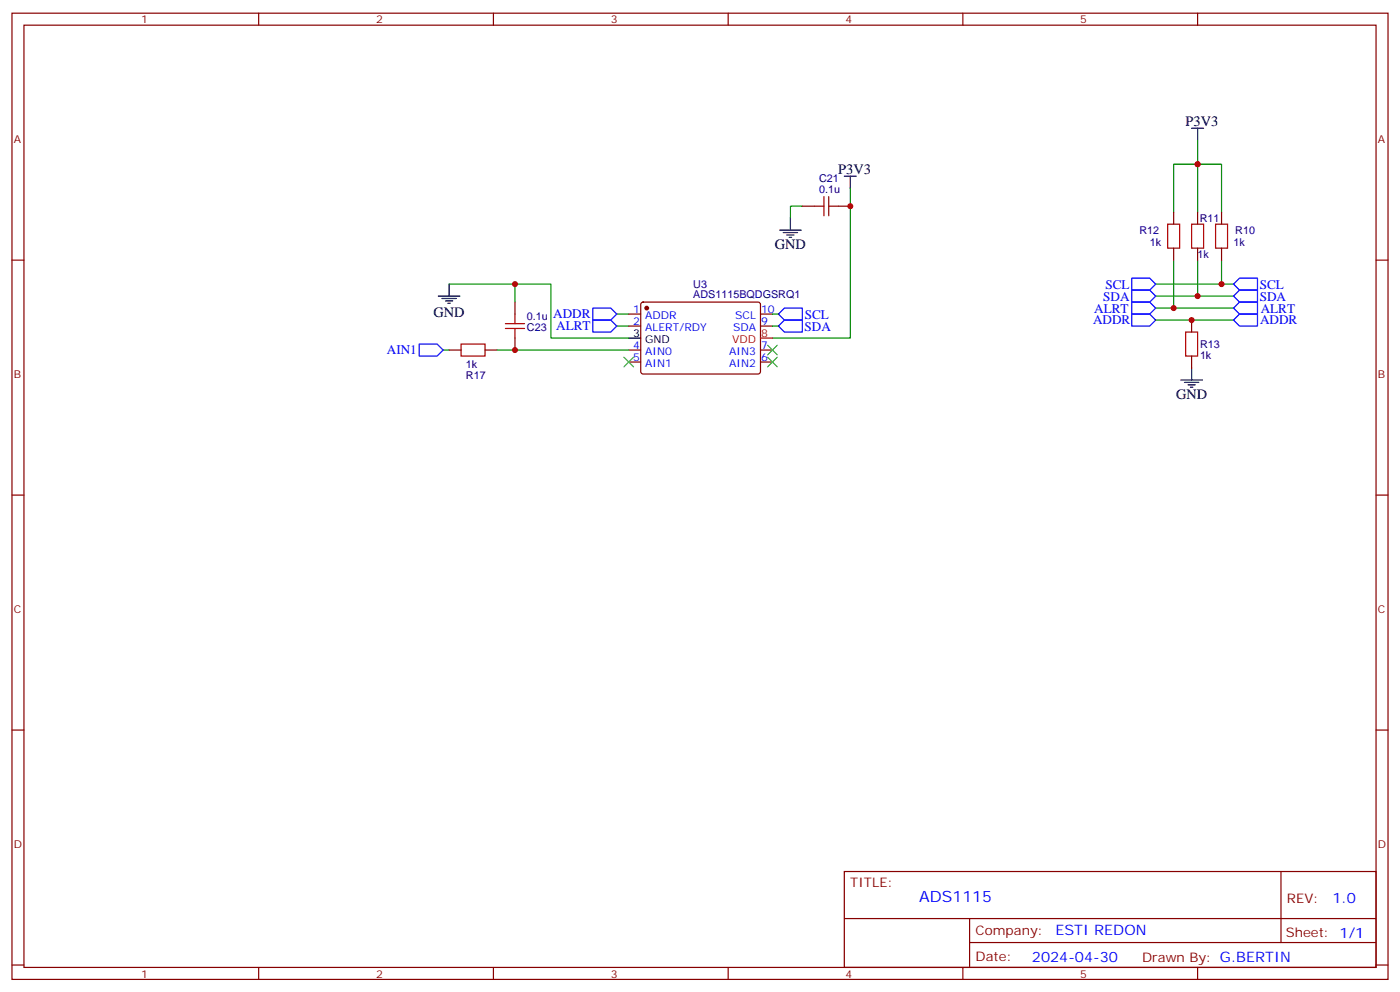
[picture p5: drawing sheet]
<svg xmlns="http://www.w3.org/2000/svg" width="412mm" height="292mm" viewBox="0 0 412 292" stroke-linecap="round" stroke-linejoin="round" font-family="sans-serif">
<g fill="none" stroke="#008700" stroke-width=".35">
<path d="M250.5 55.4v44.1h-23M352.8 41.3v21.1M236.4 60.7h-3.6v3.5M345.7 62.4v-14.1h14.1v14.1M345.7 76.6v14.1M352.8 76.6v10.5M359.8 76.6v7M132.3 83.6h19.4M151.7 88.9v-5.3h10.6v15.9h22.9M181.7 96h3.5M181.7 92.4h3.5M227.5 96h1.8"/>
<path d="M227.5 92.4h1.8M340.4 90.7h23M340.4 87.1h23M340.4 83.6h23M340.4 94.2h23M130.5 103h1.8M146.4 103h38.8"/>
</g>
<g fill="none" stroke="#000" stroke-width=".35">
<path d="M351 37.7h3.5M352.8 37.7v3.6M248.7 51.9h3.5M250.5 51.9v3.5M229.7 67.7h6.3M230.7 68.4h4.2M231.8 69.1h2.1M232.5 69.8h.7M232.8 64.2v3.5M129.1 87.1h6.4M130.2 87.8h4.2M131.2 88.5h2.1"/>
<path d="M131.9 89.3h.7M132.3 83.6v3.5M185.2 99.5h3.5M347.8 111.8h6.4M348.9 112.5h4.2M350 113.2h2.1M350.7 113.9h.7M351 108.3v3.5"/>
</g>
<g fill="none" stroke="#a10000" stroke-width=".35">
<path d="M242.7 57.9v5.6M244.1 57.9v5.6M239.9 60.7h2.8M244.1 60.7h2.8M344 66h3.5v7h-3.5zM351 66h3.5v7h-3.5zM358.1 66h3.5v7h-3.5zM148.9 96.7h5.6M148.9 95.2h5.6M151.7 92.4v2.8M151.7 96.7v2.8M349.2 97.7h3.6v7.1h-3.6z"/>
<path d="M135.8 101.2h7.1v3.6h-7.1z"/>
</g>
<g fill="none" stroke="#870000" stroke-width=".35">
<path d="M3.5 3.9h405.4v284.3h-405.4zM7.1 7.4h398.2v277.3h-398.2zM76.2 3.9v3.5M145.3 3.9v3.5M214.5 3.9v3.5M283.6 3.9v3.5M352.8 3.9v3.5M3.5 76.6h3.6M236.4 60.7h3.5M246.9 60.7h3.6M345.7 62.4v3.6M345.7 73v3.6"/>
<path d="M352.8 62.4v3.6M352.8 73v3.6M359.8 62.4v3.6M359.8 73v3.6M405.3 76.6h3.6M151.7 88.9v3.5M151.7 99.5v3.5M185.2 92.4h3.5M185.2 96h3.5M189 89.1l.4-.2 34.2 .1 .4 .6-.1 20-.6 .5-34.1-.1-.5-.6v-19.8zM224 92.4h3.5M224 96h3.5"/>
<path d="M351 94.2v3.5M132.3 103h3.5M142.9 103h3.5M185.2 103h3.5M185.2 106.5h3.5M224 103h3.5M224 106.5h3.5M351 104.8v3.5M3.5 145.7h3.6M405.3 145.7h3.6M3.5 214.8h3.6M405.3 214.8h3.6"/>
<path d="M248.7 256.5h156.6v28.2h-156.6zM377.3 256.5v20.9M248.7 270.3h156.5M285.6 277.4h119.6M285.6 270.3v14.1M3.5 284h3.6M76.2 284.7v3.5M145.3 284.7v3.5M214.5 284.7v3.5M283.6 284.7v3.5M352.8 284.7v3.5M405.3 284h3.6"/>
</g>
<g fill="none" stroke="#00f" stroke-width=".35">
<path d="M174.6 94.2h5.3l1.8 1.8-1.8 1.7h-5.3zM174.6 90.7h5.3l1.8 1.7-1.8 1.8h-5.3zM229.3 92.4l1.8-1.7h5.3v3.5h-5.3zM229.3 96l1.8-1.8h5.3v3.5h-5.3zM333.4 81.8h5.3l1.7 1.8-1.7 1.8h-5.3zM333.4 85.4h5.3l1.7 1.7-1.7 1.8h-5.3zM333.4 88.9h5.3l1.7 1.8-1.7 1.7h-5.3zM333.4 92.4h5.3l1.7 1.8-1.7 1.8h-5.3zM363.4 90.7l1.7-1.8h5.3v3.5h-5.3zM363.4 87.1l1.7-1.7h5.3v3.5h-5.3zM365.1 92.4h5.3v3.6h-5.3l-1.7-1.8zM365.1 81.8h5.3v3.6h-5.3l-1.7-1.8z"/>
<path d="M123.5 101.2h5.3l1.7 1.8-1.7 1.8h-5.3z"/>
</g>
<circle cx="190.5" cy="90.7" r=".53" fill="#870000" stroke="#870000" stroke-width=".35"/>
<path d="M224 99.5h3.5" fill="none" stroke="#f00" stroke-width=".35"/>
<path d="M183.8 105.1l2.8 2.8M186.6 105.1l-2.8 2.8M226.1 105.1l2.9 2.8M226.1 101.6l2.9 2.8M229 105.1l-2.9 2.8M229 101.6l-2.9 2.8" fill="none" stroke="#3c3" stroke-width=".35"/>
<g fill="#c00">
<circle cx="352.8" cy="48.3" r=".88"/>
<circle cx="359.8" cy="83.6" r=".88"/>
<circle cx="345.7" cy="90.7" r=".88"/>
<circle cx="352.8" cy="87.1" r=".88"/>
<circle cx="351" cy="94.2" r=".88"/>
<circle cx="250.5" cy="60.7" r=".88"/>
<circle cx="151.7" cy="83.6" r=".88"/>
<circle cx="151.7" cy="103" r=".88"/>
</g>
<text font-size="4.6" fill="#00f" x="270.8" y="265.5">ADS1115</text>
<g font-size="4.2">
<text x="349.2" y="37">P3V3</text>
<text x="246.9" y="51.2">P3V3</text>
<text x="228.2" y="73.4">GND</text>
<text x="127.7" y="93.2">GND</text>
<text x="346.4" y="117.5">GND</text>
</g>
<g font-size="4.2" fill="#00f">
<text x="392.5" y="265.7">1.0</text>
<text x="310.9" y="275.3">ESTI REDON</text>
<text x="304" y="283.1">2024-04-30</text>
</g>
<g font-size="3.9" fill="#00f">
<text x="325" y="88.4">SDA</text>
<text x="325.6" y="84.9">SCL</text>
<text x="371.1" y="88.4">SDA</text>
<text x="371.1" y="84.9">SCL</text>
<text x="163" y="93.6">ADDR</text>
<text x="237.1" y="93.7">SCL</text>
<text x="322" y="95.4">ADDR</text>
<text x="322.3" y="92">ALRT</text>
<text x="371.2" y="95.5">ADDR</text>
<text x="371.4" y="92">ALRT</text>
<text x="163.8" y="97.2">ALRT</text>
<text x="237" y="97.3">SDA</text>
<text x="114" y="104.2">AIN1</text>
</g>
<g font-size="3.9" fill="#800">
<text x="250.5" y="261.1">TITLE:</text>
<text x="379.1" y="265.7">REV:</text>
<text x="287.4" y="275.3">Company:</text>
<text x="378.7" y="275.9">Sheet: 1/1</text>
<text x="287.4" y="282.9">Date:</text>
<text x="336.4" y="283">Drawn By: G.BERTIN</text>
</g>
<g font-size="3.2" fill="#800">
<text x="41.6" y="6.9">1</text>
<text x="110.8" y="6.9">2</text>
<text x="179.9" y="6.9">3</text>
<text x="249.1" y="6.9">4</text>
<text x="318.2" y="6.9">5</text>
<text x="4.1" y="42">A</text>
<text x="405.9" y="42">A</text>
<text x="4.1" y="111.1">B</text>
<text x="405.9" y="111.1">B</text>
<text x="4.1" y="180.3">C</text>
<text x="405.9" y="180.3">C</text>
<text x="4.1" y="249.4">D</text>
<text x="405.9" y="249.4">D</text>
<text x="41.6" y="287.7">1</text>
<text x="110.8" y="287.7">2</text>
<text x="179.9" y="287.7">3</text>
<text x="249.1" y="287.7">4</text>
<text x="318.2" y="287.7">5</text>
</g>
<g font-size="3.2" fill="#000080">
<text x="241.3" y="53.6">C21</text>
<text x="241.3" y="56.8">0.1u</text>
<text x="353.4" y="65.4">R11</text>
<text x="335.6" y="68.9">R12</text>
<text x="363.9" y="68.9">R10</text>
<text x="338.7" y="72.4">1k</text>
<text x="352.8" y="76">1k</text>
<text x="363.4" y="72.4">1k</text>
<text x="204.2" y="87.7">ADS1115BQDGSRQ1</text>
<text x="204.2" y="84.7">U3</text>
<text x="155.2" y="94.1">0.1u</text>
<text x="155.2" y="97.3">C23</text>
<text x="353.5" y="105.6">1k</text>
<text x="353.5" y="102.4">R13</text>
<text x="137.2" y="108.3">1k</text>
<text x="137.2" y="111.5">R17</text>
</g>
<g font-size="3.2" fill="#00f">
<text x="186.5" y="92.1">1</text>
<text x="186.5" y="95.6">2</text>
<text x="190" y="93.8">ADDR</text>
<text x="216.6" y="93.8">SCL</text>
<text x="224.2" y="95.6">9</text>
<text x="224.2" y="92.1">10</text>
<text x="190" y="97.4">ALERT/RDY</text>
<text x="215.9" y="97.4">SDA</text>
<text x="186.5" y="102.7">4</text>
<text x="186.5" y="106.2">5</text>
<text x="190" y="104.4">AIN0</text>
<text x="190" y="107.9">AIN1</text>
<text x="214.8" y="107.9">AIN2</text>
<text x="214.8" y="104.4">AIN3</text>
<text x="224.2" y="106.2">6</text>
<text x="224.2" y="102.7">7</text>
</g>
<g font-size="3.2">
<text x="186.5" y="99.1">3</text>
<text x="190" y="100.9">GND</text>
</g>
<g font-size="3.2" fill="#f00">
<text x="215.6" y="100.9">VDD</text>
<text x="224.2" y="99.1">8</text>
</g>
</svg>
